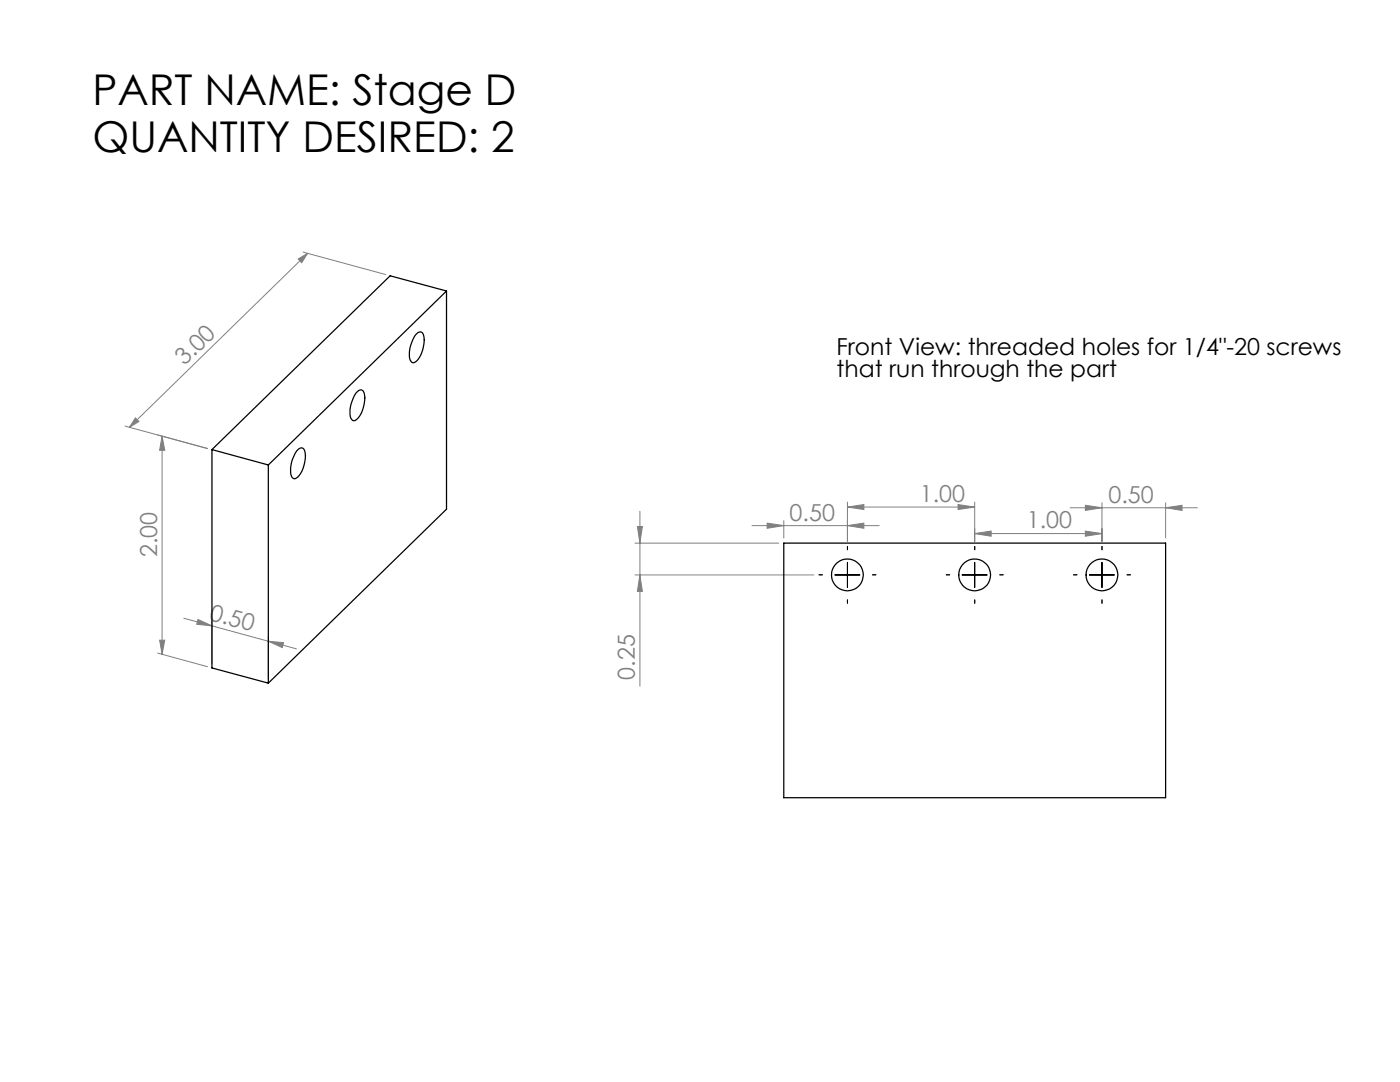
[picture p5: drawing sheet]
<svg xmlns="http://www.w3.org/2000/svg" width="279mm" height="216mm" viewBox="0 0 279 216" stroke-linecap="round" stroke-linejoin="round" font-family="sans-serif">
<g fill="none" stroke="#808080" stroke-width=".2">
<path d="M59.5 51.7l1.9-1.1-1.2 1.8zM60.5 50.3l16.5 4.5M61.4 50.6l-35.6 34.7M24.9 85l16.5 4.5-9.9-2.7M27 83.4l.7 .7-1.9 1.2zM32.3 87l.6 2.9h-1zM32.3 87v43.6M126.7 114.7h35.7M126.7 108.4h28.7M127.2 105.1h1l-.5 3.3zM127.7 102v34.9M127.7 114.7l.5 3.3h-1z"/>
<path d="M150.1 104.9h25.4M153.1 104.4l3.3 .5-3.3 .5zM156.4 103.9v3.5M169.1 104.9l3.3-.5v1zM169.1 101.2l3.3-.5v1zM169.1 100.2v7.9M169.1 101.2h25.4M191.2 100.7l3.3 .5-3.3 .5zM194.5 106.5l3.3-.5v1zM194.5 100.2v7.9M194.5 106.5h25.4M213.6 101.3h25.4"/>
<path d="M216.6 106l3.3 .5-3.3 .5zM216.6 100.8l3.3 .5-3.3 .5zM219.9 100.3v7.8M232.6 101.3l3.3-.5v1zM232.6 100.3v7.1M31.5 130.3l9.9 2.7M31.9 127.7h1l-.6 2.9zM36.7 123.4l5.6 1.5M39.5 123.6l2.8 1.3-3-.3zM42.3 124v8.4M42.3 124.9l11.3 3.1M53.6 128l3 .2-.3 1z"/>
<path d="M53.6 127.1v8.4M53.6 128l5.6 1.5"/>
</g>
<path d="M164.1 114.7h-.6M169.1 109.7v-.7M169.1 119.7v.7M174.1 114.7h.7M189.5 114.7h-.6M194.5 109.7v-.7M194.5 119.7v.7M199.5 114.7h.7M214.9 114.7h-.6M219.9 109.7v-.7M219.9 119.7v.7M224.9 114.7h.7" fill="none" stroke="#000" stroke-width=".2" stroke-dasharray="15.2 1.3 1.3 1.3"/>
<path d="M166.6 114.7h5M169.1 112.2v5M192 114.7h5M194.5 112.2v5M217.4 114.7h5M219.9 112.2v5" fill="none" stroke="#000" stroke-width=".2"/>
<g fill="#808080">
<path d="M169.1 104.9l3.3-.5v1zM153.1 104.4l3.3 .5-3.3 .5z"/>
<path d="M169.1 101.2l3.3-.5v1zM191.2 100.7l3.3 .5-3.3 .5zM194.5 106.5l3.3-.5v1zM216.6 106l3.3 .5-3.3 .5zM216.6 100.8l3.3 .5-3.3 .5zM232.6 101.3l3.3-.5v1z"/>
<path d="M27 83.4l.7 .7-1.9 1.2zM59.5 51.7l1.9-1.1-1.2 1.8z"/>
<path d="M127.7 114.7l.5 3.3h-1zM127.2 105.1h1l-.5 3.3z"/>
<path d="M32.3 87l.6 2.9h-1zM31.9 127.7h1l-.6 2.9z"/>
<path d="M39.5 123.6l2.8 1.3-3-.3zM53.6 128l3 .2-.3 1z"/>
</g>
<g fill="none" stroke="#000" stroke-width=".25">
<path d="M89.1 58.1v43.5l-35.5 34.7M89.1 58.1l-35.5 34.7M89.1 58.1l-11.2-3.1-35.6 34.7M71.3 78.1a.74 .74 0 0 1 .9-.3 .74 .74 0 0 1 .5 .8 6.1 6.1 0 0 1-1.7 5.2 .7 .7 0 0 1-.7 0 .7 .7 0 0 1-.4-.7 6.4 6.4 0 0 1 1.4-5zM82.9 66.9l.3-.3a.74 .74 0 0 1 .8-.4 .74 .74 0 0 1 .6 .8 6 6 0 0 1-1.7 5.2 .7 .7 0 0 1-.8 .1 .7 .7 0 0 1-.3-.7 6.7 6.7 0 0 1 1.1-4.7zM42.3 89.7l11.3 3.1M42.3 89.7v43.6l11.3 3M53.6 92.8v43.5M59.2 90l.3-.3a.74 .74 0 0 1 .8-.3 .74 .74 0 0 1 .6 .7 6.1 6.1 0 0 1-1.7 5.3 .7 .7 0 0 1-.8 0 .7 .7 0 0 1-.3-.7 6.7 6.7 0 0 1 1.1-4.7zM156.4 108.4h76.2v50.8h-76.2z"/>
<circle cx="169.1" cy="114.7" r="3.2"/>
<circle cx="194.5" cy="114.7" r="3.2"/>
<circle cx="219.9" cy="114.7" r="3.2"/>
</g>
<g font-size="8.5">
<text x="18.4" y="20.9">PART NAME: Stage D</text>
<text x="18.4" y="30.4">QUANTITY DESIRED: 2</text>
</g>
<g font-size="4.7">
<text x="167" y="70.8">Front View: threaded holes for 1/4&quot;-20 screws</text>
<text x="167" y="75.3">that run through the part</text>
</g>
<g font-size="4.7" fill="#808080">
<text x="36.8" y="73.1" transform="rotate(-44 36.8 73.1)">3.00</text>
<text x="183.6" y="100.1">1.00</text>
<text x="221.2" y="100.3">0.50</text>
<text x="157.6" y="103.9">0.50</text>
<text x="204.9" y="105.4">1.00</text>
<text x="31.4" y="111.2" transform="rotate(-90 31.4 111.2)">2.00</text>
<text x="41.6" y="123.6" transform="rotate(15 41.6 123.6)">0.50</text>
<text x="126.7" y="135.6" transform="rotate(-90 126.7 135.6)">0.25</text>
</g>
</svg>
